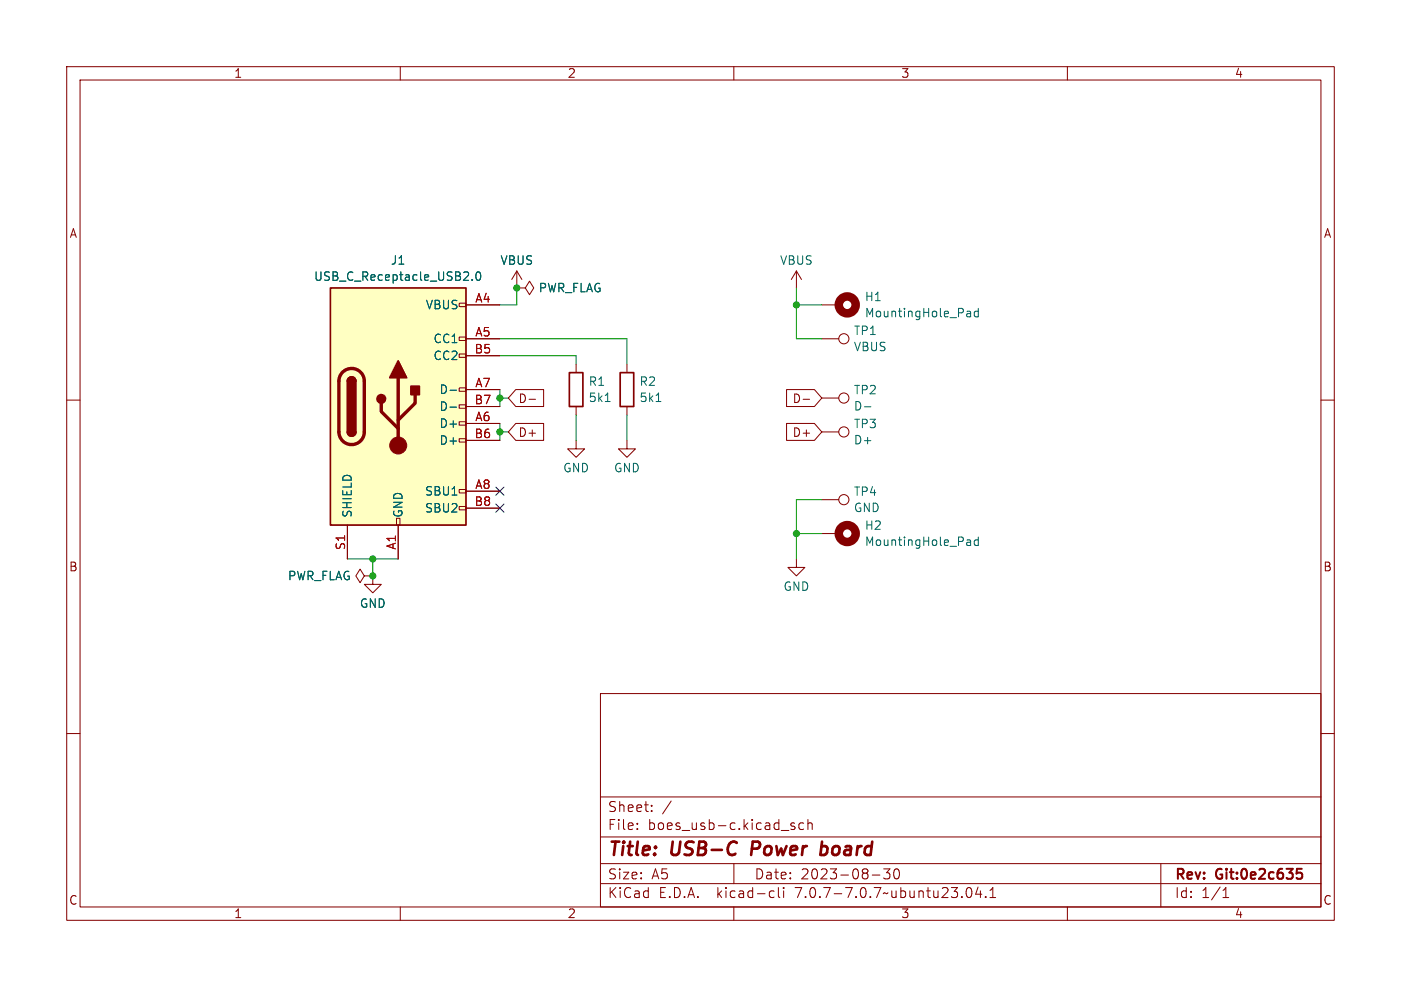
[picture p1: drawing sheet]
<svg xmlns="http://www.w3.org/2000/svg" width="210mm" height="148mm" viewBox="0 0 210 148" stroke-linecap="round" stroke-linejoin="round" font-family="sans-serif">
<g fill="none" stroke="#840000" stroke-width=".15">
<path d="M10 10h190v128h-190zM12 12h186v124h-186zM60 10v2M110 10v2M160 10v2M10 60h2M68.8 58.2h1v.5h-1zM68.8 53.1h1v.5h-1zM68.8 50.5h1v.6h-1zM68.8 45.5h1v.5h-1zM69.8 45.7h5.1M69.8 50.8h5.1"/>
<path d="M69.8 58.4h5.1M69.8 53.3h5.1M77.3 58.4h4.2v2.6h-4.2l-1.1-1.3zM77.5 43.2h1.2l.7-1 .6 1-.6 1-.7-1M77.5 43.2h.1M77.5 40.6l-.8 1.3M77.5 40.6v2.6M77.5 40.6l.7 1.3M79.3 59.9h1M86.4 54.6v1.3M94 54.6v1.3M117.9 58.4h4.2l1.1 1.3-1.1 1.3h-4.2z"/>
<path d="M119.4 40.6l-.8 1.3M119.4 40.6v2.6M119.4 40.6l.7 1.3M120.4 59.9h1M123.2 45.7h2.5M123.2 50.8h2.5M123.2 59.7h2.5M198 60h2M52.1 78.7v5.1M59.4 77.7h.5v1h-.5zM59.7 78.7v5.1M68.8 75.9h1v.6h-1z"/>
<path d="M68.8 73.4h1v.5h-1zM68.8 65.8h1v.5h-1zM68.8 63.2h1v.6h-1zM68.8 60.7h1v.5h-1zM69.8 63.5h5.1M69.8 73.7h5.1M69.8 66h5.1M69.8 61h5.1M69.8 76.2h5.1M77.3 63.5h4.2v2.5h-4.2l-1.1-1.2zM86.4 66v1.3h1.2l-1.2 1.3-1.3-1.3h1.3M86.4 61v1.2"/>
<path d="M94 66v1.3h1.2l-1.2 1.3-1.3-1.3h1.3M94 61v1.2M117.9 63.5h4.2l1.1 1.3-1.1 1.2h-4.2zM123.2 74.9h2.5M123.2 64.8h2.5M54.6 86.4l-.6-1.1-.7 1.1 .7 1 .6-1h1.3M55.9 86.4h.1M55.9 86.4v1.2h1.2l-1.2 1.3-1.3-1.3h1.3M119.4 83.8v1.3h1.2l-1.2 1.3-1.3-1.3h1.3M123.2 80h2.5M10 110h2M90 104h108v32h-108z"/>
<path d="M90 119.5h108M198 110h2M60 136v2M90 132.5h108M90 129.5h108M90 125.5h108M95.5 124.2v.2M95.5 123.5v.1M97.7 121.5v.2M97.7 120.8v.1M100.6 120.1l-1.3 1.9M110 136v2"/>
<path d="M110 129.5v3M115.6 133.6l.4 .1M116 134.5l-.4 .1M116.7 133.1v1.3l.2 .2M117.5 133.1v.1M117.5 133.6v1M119.1 123.5l-.3-.1-.3 .2 .1 .2 .5 .2v.3h-.6M120.5 123.5l-.5-.1-.2 .3v.4l.1 .2h.6M121.1 123.5a.37 .37 0 0 1 .7 .1v.8M121.1 122.9v1.5M130.8 131.2h1.1M132.5 130.3h.9l-.5 .6a.41 .41 0 0 1 .5 .2v.4l-.1 .2-.6 .1-.2-.2"/>
<path d="M134.2 130.4l.3-.1a.94 .94 0 0 1 0 1.5h-.2a1 1 0 0 1-.1-1.4zM145 133.2l.3-.1a.94 .94 0 0 1 0 1.5h-.1a1 1 0 0 1-.2-1.4zM146.6 133l-.3 1.1h.9M147 133.6v1M147.8 134.4v.2M148.4 134.6h.9M148.4 133.5l.4-.4v1.5M160 136v2M174 129.5v6.5M183.3 134.6h.9M183.3 133.5l.5-.4v1.5"/>
<circle cx="126.5" cy="50.8" r=".76"/>
<circle cx="126.5" cy="59.7" r=".76"/>
<circle cx="126.5" cy="74.9" r=".76"/>
<circle cx="126.5" cy="64.8" r=".76"/>
</g>
<path d="M194.4 130.3h.7M194.6 130.9h.3l.3 .2v.4l-.1 .2-.5 .1" fill="none" stroke="#840000" stroke-width=".3"/>
<path d="M112.8 126.2l-.2 2M123.1 127l.2-.1 .6 .1M123.2 126.2l-.2 2M123.9 128a.66 .66 0 0 1-.9 .1" fill="none" stroke="#840000" stroke-width=".4"/>
<g fill="none" stroke="#840000" stroke-width="1.3">
<circle cx="127" cy="45.7" r="1.27"/>
<circle cx="127" cy="80" r="1.27"/>
</g>
<g fill="none" stroke="#006464" stroke-width=".15">
<path d="M67.5 58.5h.9M70.8 41.9v.1M71.5 40.9l.1-.1a.68 .68 0 0 1 .5 .6 .68 .68 0 0 1-.5 .6l-.1-.1-.2-.3zM145.1 46.7h.3l.1 .8M145.5 47.5h-.4M145.5 47h-.4M146.6 46.2v1.3M146.6 46.7h-.3l-.3 .2v.4l.2 .2h.4M67.5 61.1h.9M90.7 60.2h.8M98.3 60.2h.8M129.6 61h.9"/>
<path d="M145.1 81h.3l.1 .8M145.5 81.7l-.4 .1M145.5 81.3h-.4M146.6 81h-.3l-.3 .2v.4l.2 .1h.4M146.6 80.5v1.3"/>
</g>
<path d="M49.5 43.2h20.3v35.5h-20.3zM52.1 57.2a.64 .64 0 0 1 .6-.7 .64 .64 0 0 1 .6 .7M85.3 55.9h2.1v5.1h-2.1zM93 55.9h2v5.1h-2zM52.1 64.8a.64 .64 0 0 0 .6 .6 .64 .64 0 0 0 .6-.6" fill="none" stroke="#840000" stroke-width=".25"/>
<path d="M49.5 43.2h20.3v35.5h-20.3z" fill="#ffffc2" stroke="#ffffc2" stroke-width=".15"/>
<path d="M51.4 55.8a1.9 1.9 0 0 1 2-.4 1.9 1.9 0 0 1 1.2 1.8v7.6a1.91 1.91 0 0 1-1.9 1.9 1.91 1.91 0 0 1-1.9-1.9v-7.6a1.9 1.9 0 0 1 .6-1.4zM59.7 56.6v10.2M62.2 59.2v1.3l-2.5 2.5M57.1 60.5v1.2l2.6 2.6" fill="none" stroke="#840000" stroke-width=".51"/>
<g fill="#840000" stroke="#840000" stroke-width=".25">
<path d="M52.1 64.8h1.2a.64 .64 0 0 1-.6 .6 .64 .64 0 0 1-.6-.6z"/>
<path d="M52.1 57.2h1.2v7.6h-1.2z"/>
<path d="M52.3 56.7a.64 .64 0 0 1 .6-.1 .64 .64 0 0 1 .4 .6h-1.2z"/>
<path d="M59.7 54.1l1.3 2.5h-2.6z"/>
<path d="M61.6 57.9h1.3v1.3h-1.3z"/>
<circle cx="57.1" cy="59.8" r=".63"/>
</g>
<circle cx="59.7" cy="66.8" r="1.27" fill="#840000" stroke="#840000" stroke-width=".15"/>
<g fill="none" stroke="#009600" stroke-width=".15">
<path d="M74.9 53.3h11.5v1.3M74.9 50.8h19.1v3.8M74.9 58.4v2.6M74.9 59.7h1.3M77.5 43.2v2.5h-2.6M119.4 43.2v7.6h3.8M119.4 45.7h3.8M74.9 63.5v2.5M74.9 64.8h1.3M86.4 62.2v3.8M94 62.2v3.8M123.2 74.9h-3.8v8.9"/>
<path d="M52.1 83.8h7.6M55.9 83.8v2.6M119.4 80h3.8"/>
</g>
<path d="M74.3 73.1l1.2 1.2M74.3 75.6l1.2 1.2M75.5 73.1l-1.2 1.2M75.5 75.6l-1.2 1.2" fill="none" stroke="#000084" stroke-width=".15"/>
<g fill="#009600" stroke="#009600" stroke-width=".15">
<circle cx="74.9" cy="64.8" r=".46"/>
<circle cx="74.9" cy="59.7" r=".46"/>
<circle cx="55.9" cy="83.8" r=".46"/>
<circle cx="55.9" cy="86.4" r=".46"/>
<circle cx="77.5" cy="43.2" r=".46"/>
<circle cx="119.4" cy="45.7" r=".46"/>
<circle cx="119.4" cy="80" r=".46"/>
</g>
<g font-size="2.8" fill="#840000">
<text x="91" y="128.9">Title:</text>
<text x="100.7" y="128.9">USB-C</text>
<text x="113.5" y="128.9">Power</text>
<text x="124.6" y="128.9">board</text>
</g>
<g font-size="2.1" fill="#840000">
<text x="91" y="124.7">File:</text>
<text x="91" y="122">Sheet:</text>
<text x="97.1" y="124.7">boes_usb-c.kicad_sch</text>
<text x="91" y="134.9">KiCad</text>
<text x="91" y="132.1">Size:</text>
<text x="97.7" y="132.1">A5</text>
<text x="98.7" y="134.9">E.D.A.</text>
<text x="107.6" y="134.9">kicad-cli</text>
<text x="113" y="132.1">Date:</text>
<text x="119.5" y="134.9">7.0.7-7.0.7~ubuntu23.04.1</text>
<text x="120" y="132.1">2023-08-30</text>
<text x="176" y="132.3">Rev:</text>
<text x="176" y="134.9">Id:</text>
<text x="180.1" y="134.9">1/1</text>
<text x="182.4" y="132.3">Git:0e2c635</text>
</g>
<g font-size="1.8" fill="#840000">
<text x="35" y="11.9">1</text>
<text x="85" y="11.9">2</text>
<text x="135" y="11.9">3</text>
<text x="185" y="11.9">4</text>
<text x="10.3" y="35.9">A</text>
<text x="198.4" y="35.9">A</text>
<text x="77.6" y="60.6">D-</text>
<text x="77.6" y="65.7">D+</text>
<text x="118.7" y="65.7">D+</text>
<text x="118.7" y="60.6">D-</text>
<text x="10.3" y="85.9">B</text>
<text x="198.3" y="85.9">B</text>
<text x="10.3" y="135.9">C</text>
<text x="35" y="137.9">1</text>
<text x="85" y="137.9">2</text>
<text x="135" y="137.9">3</text>
<text x="185" y="137.9">4</text>
<text x="198.3" y="135.9">C</text>
</g>
<g font-size="1.8" fill="#006464">
<text x="58.5" y="39.9">J1</text>
<text x="74.9" y="39.9">VBUS</text>
<text x="116.8" y="39.9">VBUS</text>
<text x="47" y="42.3">USB_C_Receptacle_USB2.0</text>
<text x="63.7" y="46.6">VBUS</text>
<text x="80.7" y="44">PWR_FLAG</text>
<text x="129.5" y="45.4">H1</text>
<text x="129.5" y="47.8">MountingHole_Pad</text>
<text x="64.9" y="51.7">CC1</text>
<text x="127.9" y="50.5">TP1</text>
<text x="127.9" y="52.9">VBUS</text>
<text x="64.9" y="54.2">CC2</text>
<text x="65.8" y="59.3">D-</text>
<text x="88.1" y="58.1">R1</text>
<text x="95.8" y="58.1">R2</text>
<text x="127.9" y="59.3">TP2</text>
<text x="65.8" y="64.4">D+</text>
<text x="65.8" y="61.8">D-</text>
<text x="88.1" y="60.5">5k1</text>
<text x="95.8" y="60.5">5k1</text>
<text x="127.9" y="64.4">TP3</text>
<text x="127.9" y="61.8">D-</text>
<text x="65.8" y="66.9">D+</text>
<text x="84.3" y="71">GND</text>
<text x="91.9" y="71">GND</text>
<text x="127.9" y="66.8">D+</text>
<text x="52.9" y="77.7" transform="rotate(-90 52.9 77.7)">SHIELD</text>
<text x="60.6" y="77.7" transform="rotate(-90 60.6 77.7)">GND</text>
<text x="63.6" y="74.5">SBU1</text>
<text x="63.6" y="77.1">SBU2</text>
<text x="127.9" y="74.6">TP4</text>
<text x="127.9" y="77">GND</text>
<text x="129.5" y="79.7">H2</text>
<text x="129.5" y="82.1">MountingHole_Pad</text>
<text x="43.1" y="87.2">PWR_FLAG</text>
<text x="117.3" y="88.8">GND</text>
<text x="53.8" y="91.4">GND</text>
</g>
<g font-size="1.8" fill="#a90000">
<text x="71.1" y="45.5">A4</text>
<text x="71" y="53.1">B5</text>
<text x="71.1" y="50.5">A5</text>
<text x="71.1" y="58.2">A7</text>
<text x="71" y="65.8">B6</text>
<text x="71" y="60.7">B7</text>
<text x="71.1" y="63.2">A6</text>
<text x="71" y="75.9">B8</text>
<text x="71.1" y="73.4">A8</text>
<text x="51.8" y="82.6" transform="rotate(-90 51.8 82.6)">S1</text>
<text x="59.4" y="82.5" transform="rotate(-90 59.4 82.5)">A1</text>
</g>
</svg>
